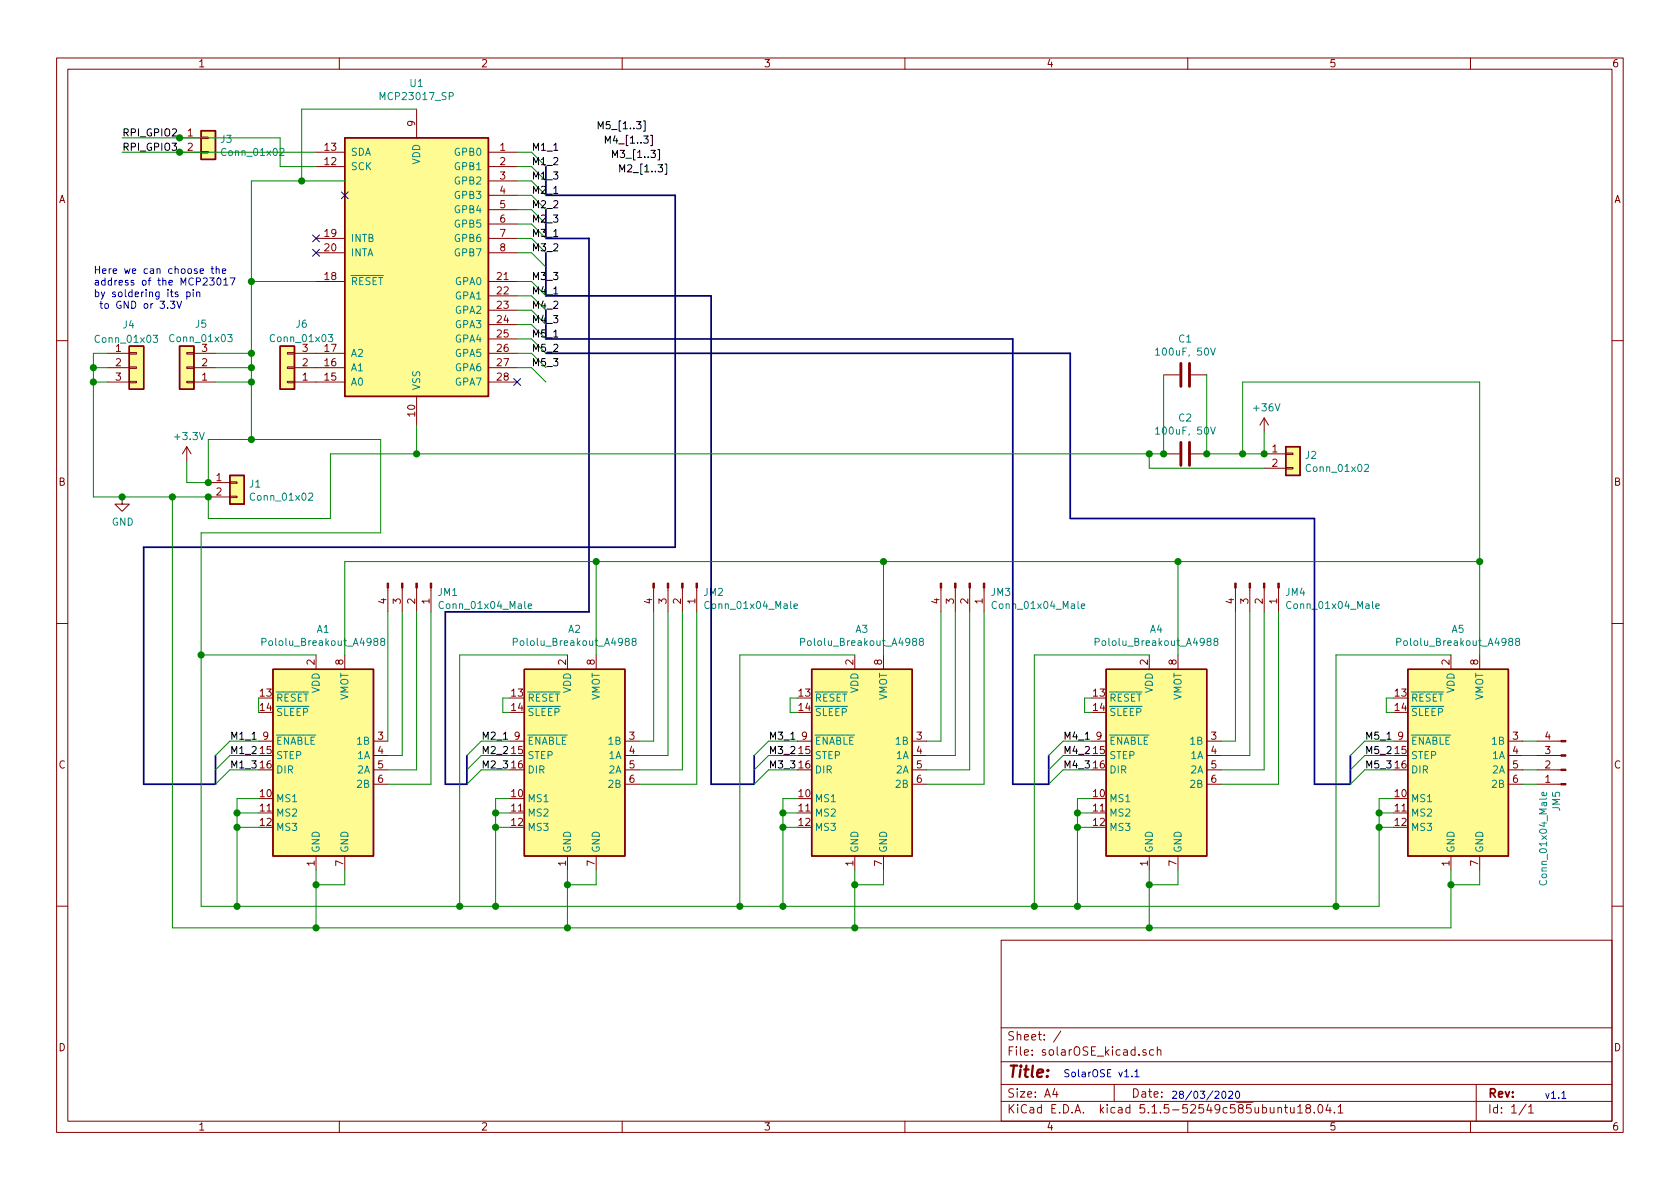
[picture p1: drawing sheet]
EESchema Schematic File Version 4
EELAYER 30 0
EELAYER END
$Descr A4 11693 8268
encoding utf-8
Sheet 1 1
Title ""
Date ""
Rev ""
Comp ""
Comment1 ""
Comment2 ""
Comment3 ""
Comment4 ""
$EndDescr
Wire Wire Line
	2200 1150 1950 1150
Wire Wire Line
	1950 1150 1950 950 
Wire Wire Line
	1750 1950 1750 2450
Wire Wire Line
	1750 1950 2200 1950
NoConn ~ 2200 1650
NoConn ~ 2200 1750
Wire Wire Line
	2900 2950 2900 3150
Connection ~ 2900 3150
Wire Wire Line
	1750 1950 1750 1250
Wire Wire Line
	1750 1250 2100 1250
Wire Wire Line
	2100 750  2900 750 
Connection ~ 1750 1950
Entry Wire Line
	3700 1150 3800 1250
Entry Wire Line
	3700 1250 3800 1350
Entry Wire Line
	3700 1350 3800 1450
Entry Wire Line
	3700 1450 3800 1550
Entry Wire Line
	3700 1550 3800 1650
Entry Wire Line
	3700 1650 3800 1750
Entry Wire Line
	3700 1750 3800 1850
Entry Wire Line
	3700 1950 3800 2050
Entry Wire Line
	3700 2050 3800 2150
Entry Wire Line
	3700 2150 3800 2250
Entry Wire Line
	3700 2250 3800 2350
Entry Wire Line
	3700 2350 3800 2450
Entry Wire Line
	3700 2450 3800 2550
Entry Wire Line
	3700 2550 3800 2650
Text Label 3700 1150 0    50   ~ 0
M1_2
Text Label 3700 1250 0    50   ~ 0
M1_3
Text Label 3700 1450 0    50   ~ 0
M2_2
Text Label 3700 1550 0    50   ~ 0
M2_3
Text Label 3700 1650 0    50   ~ 0
M3_1
Text Label 3700 1750 0    50   ~ 0
M3_2
Text Label 3700 1950 0    50   ~ 0
M3_3
Text Label 3700 2050 0    50   ~ 0
M4_1
Text Label 3700 2150 0    50   ~ 0
M4_2
Text Label 3700 2250 0    50   ~ 0
M4_3
Text Label 3700 2350 0    50   ~ 0
M5_1
Text Label 3700 2450 0    50   ~ 0
M5_2
Text Label 3700 2550 0    50   ~ 0
M5_3
Wire Wire Line
	3600 1150 3700 1150
Wire Wire Line
	3700 1250 3600 1250
Wire Wire Line
	3600 1350 3700 1350
Wire Wire Line
	3700 1450 3600 1450
Wire Wire Line
	3600 1550 3700 1550
Wire Wire Line
	3700 1650 3600 1650
Wire Wire Line
	3600 1750 3700 1750
Wire Wire Line
	3700 1950 3600 1950
Wire Wire Line
	3600 2050 3700 2050
Wire Wire Line
	3700 2150 3600 2150
Wire Wire Line
	3600 2250 3700 2250
Wire Wire Line
	3700 2350 3600 2350
Wire Wire Line
	3600 2450 3700 2450
Wire Wire Line
	3700 2550 3600 2550
Text Label 3700 1350 0    50   ~ 0
M2_1
Entry Wire Line
	3700 1050 3800 1150
Text Label 3700 1050 0    50   ~ 0
M1_1
NoConn ~ 3600 2650
Wire Wire Line
	3700 1050 3600 1050
Text Label 4300 1200 0    50   ~ 0
M2_[1..3]
Text Label 4250 1100 0    50   ~ 0
M3_[1..3]
Text Label 4200 1000 0    50   ~ 0
M4_[1..3]
Text Label 4150 900  0    50   ~ 0
M5_[1..3]
Text Label 850  950  0    50   ~ 0
RPI_GPIO2
Text Label 850  1050 0    50   ~ 0
RPI_GPIO3
Wire Wire Line
	850  1050 1250 1050
Wire Wire Line
	850  950  1250 950 
$Comp
L Connector_Generic:Conn_01x02 J3
U 1 1
P 1450 950
F 0 "J3" H 1530 942 50  0000 L CNN
F 1 "Conn_01x02" H 1530 851 50  0000 L CNN
F 2 "Connector_Wire:SolderWirePad_1x02_P3.81mm_Drill1mm" H 1450 950 50  0001 C CNN
F 3 "~" H 1450 950 50  0001 C CNN
	1    1450 950 
	1    0    0    -1  
$EndComp
Connection ~ 1250 950 
Wire Wire Line
	1250 950  1950 950 
Connection ~ 1250 1050
Wire Wire Line
	1250 1050 2200 1050
$Comp
L Driver_Motor:Pololu_Breakout_A4988 A?
U 1 1
P 2200 5250
AR Path="/5E522E89/5E865111" Ref="A?"  Part="1" 
AR Path="/5E562A79/5E865111" Ref="A?"  Part="1" 
AR Path="/5E58E78E/5E865111" Ref="A?"  Part="1" 
AR Path="/5E865111" Ref="A1"  Part="1" 
F 0 "A1" H 2250 6131 50  0000 C CNN
F 1 "Pololu_Breakout_A4988" H 2250 6040 50  0000 C CNN
F 2 "Module:Pololu_Breakout-16_15.2x20.3mm" H 2475 4500 50  0001 L CNN
F 3 "https://www.pololu.com/product/2980/pictures" H 2300 4950 50  0001 C CNN
	1    2200 5250
	1    0    0    -1  
$EndComp
$Comp
L Driver_Motor:Pololu_Breakout_A4988 A?
U 1 1
P 3950 5250
AR Path="/5E522E89/5E865117" Ref="A?"  Part="1" 
AR Path="/5E562A79/5E865117" Ref="A?"  Part="1" 
AR Path="/5E58E78E/5E865117" Ref="A?"  Part="1" 
AR Path="/5E865117" Ref="A2"  Part="1" 
F 0 "A2" H 4000 6131 50  0000 C CNN
F 1 "Pololu_Breakout_A4988" H 4000 6040 50  0000 C CNN
F 2 "Module:Pololu_Breakout-16_15.2x20.3mm" H 4225 4500 50  0001 L CNN
F 3 "https://www.pololu.com/product/2980/pictures" H 4050 4950 50  0001 C CNN
	1    3950 5250
	1    0    0    -1  
$EndComp
$Comp
L Driver_Motor:Pololu_Breakout_A4988 A?
U 1 1
P 5950 5250
AR Path="/5E522E89/5E86511D" Ref="A?"  Part="1" 
AR Path="/5E562A79/5E86511D" Ref="A?"  Part="1" 
AR Path="/5E58E78E/5E86511D" Ref="A?"  Part="1" 
AR Path="/5E86511D" Ref="A3"  Part="1" 
F 0 "A3" H 6000 6131 50  0000 C CNN
F 1 "Pololu_Breakout_A4988" H 6000 6040 50  0000 C CNN
F 2 "Module:Pololu_Breakout-16_15.2x20.3mm" H 6225 4500 50  0001 L CNN
F 3 "https://www.pololu.com/product/2980/pictures" H 6050 4950 50  0001 C CNN
	1    5950 5250
	1    0    0    -1  
$EndComp
$Comp
L Driver_Motor:Pololu_Breakout_A4988 A?
U 1 1
P 8000 5250
AR Path="/5E522E89/5E865123" Ref="A?"  Part="1" 
AR Path="/5E562A79/5E865123" Ref="A?"  Part="1" 
AR Path="/5E58E78E/5E865123" Ref="A?"  Part="1" 
AR Path="/5E865123" Ref="A4"  Part="1" 
F 0 "A4" H 8050 6131 50  0000 C CNN
F 1 "Pololu_Breakout_A4988" H 8050 6040 50  0000 C CNN
F 2 "Module:Pololu_Breakout-16_15.2x20.3mm" H 8275 4500 50  0001 L CNN
F 3 "https://www.pololu.com/product/2980/pictures" H 8100 4950 50  0001 C CNN
	1    8000 5250
	1    0    0    -1  
$EndComp
$Comp
L Driver_Motor:Pololu_Breakout_A4988 A?
U 1 1
P 10100 5250
AR Path="/5E522E89/5E865129" Ref="A?"  Part="1" 
AR Path="/5E562A79/5E865129" Ref="A?"  Part="1" 
AR Path="/5E58E78E/5E865129" Ref="A?"  Part="1" 
AR Path="/5E865129" Ref="A5"  Part="1" 
F 0 "A5" H 10150 6131 50  0000 C CNN
F 1 "Pololu_Breakout_A4988" H 10150 6040 50  0000 C CNN
F 2 "Module:Pololu_Breakout-16_15.2x20.3mm" H 10375 4500 50  0001 L CNN
F 3 "https://www.pololu.com/product/2980/pictures" H 10200 4950 50  0001 C CNN
	1    10100 5250
	1    0    0    -1  
$EndComp
Wire Wire Line
	1650 5750 1800 5750
Wire Wire Line
	1800 5650 1650 5650
Wire Wire Line
	1650 5650 1650 5750
Connection ~ 1650 5750
Wire Wire Line
	1650 5750 1650 6300
Wire Wire Line
	3450 5750 3450 6300
Connection ~ 1650 6300
Wire Wire Line
	3550 5750 3450 5750
Wire Wire Line
	3550 5650 3450 5650
Wire Wire Line
	3450 5650 3450 5750
Connection ~ 3450 5750
Wire Wire Line
	3550 5550 3450 5550
Wire Wire Line
	3450 5550 3450 5650
Connection ~ 3450 5650
Wire Wire Line
	5550 5550 5450 5550
Wire Wire Line
	5450 5550 5450 5650
Wire Wire Line
	5450 6300 5150 6300
Wire Wire Line
	5550 5650 5450 5650
Connection ~ 5450 5650
Wire Wire Line
	5450 5650 5450 5750
Wire Wire Line
	5550 5750 5450 5750
Connection ~ 5450 5750
Wire Wire Line
	5450 5750 5450 6300
Wire Wire Line
	7600 5550 7500 5550
Wire Wire Line
	7500 5550 7500 5650
Wire Wire Line
	7500 6300 7200 6300
Connection ~ 5450 6300
Wire Wire Line
	7600 5650 7500 5650
Connection ~ 7500 5650
Wire Wire Line
	7500 5650 7500 5750
Wire Wire Line
	7600 5750 7500 5750
Connection ~ 7500 5750
Wire Wire Line
	7500 5750 7500 6300
Wire Wire Line
	9700 5550 9600 5550
Wire Wire Line
	9600 5550 9600 5650
Wire Wire Line
	9600 6300 9300 6300
Connection ~ 7500 6300
Wire Wire Line
	9700 5650 9600 5650
Connection ~ 9600 5650
Wire Wire Line
	9600 5650 9600 5750
Wire Wire Line
	9700 5750 9600 5750
Connection ~ 9600 5750
Wire Wire Line
	9600 5750 9600 6300
Wire Wire Line
	2200 6450 2200 6150
Wire Wire Line
	2400 6050 2400 6150
Wire Wire Line
	2400 6150 2200 6150
Connection ~ 2200 6150
Wire Wire Line
	2200 6150 2200 6050
Wire Wire Line
	2200 4550 1400 4550
Wire Wire Line
	1400 4550 1400 6300
Wire Wire Line
	1400 6300 1650 6300
$Comp
L Connector:Conn_01x04_Male JM?
U 1 1
P 2900 4050
AR Path="/5E522E89/5E865167" Ref="JM?"  Part="1" 
AR Path="/5E562A79/5E865167" Ref="JM?"  Part="1" 
AR Path="/5E58E78E/5E865167" Ref="JM?"  Part="1" 
AR Path="/5E865167" Ref="JM1"  Part="1" 
F 0 "JM1" V 2962 4194 50  0000 L CNN
F 1 "Conn_01x04_Male" V 3053 4194 50  0000 L CNN
F 2 "Connector_Wire:SolderWirePad_1x04_P6.35mm_Drill2mm" H 2900 4050 50  0001 C CNN
F 3 "~" H 2900 4050 50  0001 C CNN
	1    2900 4050
	0    1    1    0   
$EndComp
$Comp
L Connector:Conn_01x04_Male JM?
U 1 1
P 4750 4050
AR Path="/5E522E89/5E86516D" Ref="JM?"  Part="1" 
AR Path="/5E562A79/5E86516D" Ref="JM?"  Part="1" 
AR Path="/5E58E78E/5E86516D" Ref="JM?"  Part="1" 
AR Path="/5E86516D" Ref="JM2"  Part="1" 
F 0 "JM2" V 4812 4194 50  0000 L CNN
F 1 "Conn_01x04_Male" V 4903 4194 50  0000 L CNN
F 2 "Connector_Wire:SolderWirePad_1x04_P6.35mm_Drill2mm" H 4750 4050 50  0001 C CNN
F 3 "~" H 4750 4050 50  0001 C CNN
	1    4750 4050
	0    1    1    0   
$EndComp
$Comp
L Connector:Conn_01x04_Male JM?
U 1 1
P 6750 4050
AR Path="/5E522E89/5E865173" Ref="JM?"  Part="1" 
AR Path="/5E562A79/5E865173" Ref="JM?"  Part="1" 
AR Path="/5E58E78E/5E865173" Ref="JM?"  Part="1" 
AR Path="/5E865173" Ref="JM3"  Part="1" 
F 0 "JM3" V 6812 4194 50  0000 L CNN
F 1 "Conn_01x04_Male" V 6903 4194 50  0000 L CNN
F 2 "Connector_Wire:SolderWirePad_1x04_P6.35mm_Drill2mm" H 6750 4050 50  0001 C CNN
F 3 "~" H 6750 4050 50  0001 C CNN
	1    6750 4050
	0    1    1    0   
$EndComp
$Comp
L Connector:Conn_01x04_Male JM?
U 1 1
P 8800 4050
AR Path="/5E522E89/5E865179" Ref="JM?"  Part="1" 
AR Path="/5E562A79/5E865179" Ref="JM?"  Part="1" 
AR Path="/5E58E78E/5E865179" Ref="JM?"  Part="1" 
AR Path="/5E865179" Ref="JM4"  Part="1" 
F 0 "JM4" V 8862 4194 50  0000 L CNN
F 1 "Conn_01x04_Male" V 8953 4194 50  0000 L CNN
F 2 "Connector_Wire:SolderWirePad_1x04_P6.35mm_Drill2mm" H 8800 4050 50  0001 C CNN
F 3 "~" H 8800 4050 50  0001 C CNN
	1    8800 4050
	0    1    1    0   
$EndComp
Wire Wire Line
	2700 5150 2700 4250
Wire Wire Line
	2800 4250 2800 5250
Wire Wire Line
	2800 5250 2700 5250
Wire Wire Line
	2900 4250 2900 5350
Wire Wire Line
	2900 5350 2700 5350
Wire Wire Line
	3000 4250 3000 5450
Wire Wire Line
	3000 5450 2700 5450
Wire Wire Line
	10600 5150 10700 5150
Wire Wire Line
	10600 5250 10700 5250
Wire Wire Line
	10600 5350 10700 5350
Wire Wire Line
	10600 5450 10700 5450
Wire Wire Line
	9700 4850 9650 4850
Wire Wire Line
	9650 4850 9650 4950
Wire Wire Line
	9650 4950 9700 4950
Wire Wire Line
	10100 4550 9300 4550
Wire Wire Line
	9300 4550 9300 6300
Connection ~ 9300 6300
Wire Wire Line
	9300 6300 7500 6300
Wire Wire Line
	10100 6450 10100 6150
Connection ~ 2200 6450
Wire Wire Line
	10300 6050 10300 6150
Wire Wire Line
	10300 6150 10100 6150
Connection ~ 10100 6150
Wire Wire Line
	10100 6150 10100 6050
Wire Wire Line
	8600 4250 8600 5150
Wire Wire Line
	8600 5150 8500 5150
Wire Wire Line
	8700 4250 8700 5250
Wire Wire Line
	8700 5250 8500 5250
Wire Wire Line
	8800 4250 8800 5350
Wire Wire Line
	8800 5350 8500 5350
Wire Wire Line
	8900 4250 8900 5450
Wire Wire Line
	8900 5450 8500 5450
Wire Wire Line
	6450 5150 6550 5150
Wire Wire Line
	6550 5150 6550 4250
Wire Wire Line
	6450 5250 6650 5250
Wire Wire Line
	6650 5250 6650 4250
Wire Wire Line
	6450 5350 6750 5350
Wire Wire Line
	6750 5350 6750 4250
Wire Wire Line
	6450 5450 6850 5450
Wire Wire Line
	6850 5450 6850 4250
Wire Wire Line
	7600 4850 7550 4850
Wire Wire Line
	7550 4850 7550 4950
Wire Wire Line
	7550 4950 7600 4950
Wire Wire Line
	5550 4850 5500 4850
Wire Wire Line
	5500 4850 5500 4950
Wire Wire Line
	5500 4950 5550 4950
Wire Wire Line
	4550 4250 4550 5150
Wire Wire Line
	4550 5150 4450 5150
Wire Wire Line
	4450 5250 4650 5250
Wire Wire Line
	4650 5250 4650 4250
Wire Wire Line
	4750 4250 4750 5350
Wire Wire Line
	4750 5350 4450 5350
Wire Wire Line
	4450 5450 4850 5450
Wire Wire Line
	4850 5450 4850 4250
Wire Wire Line
	3550 4850 3500 4850
Wire Wire Line
	3500 4850 3500 4950
Wire Wire Line
	3500 4950 3550 4950
Wire Wire Line
	3950 6050 3950 6150
Wire Wire Line
	4150 6050 4150 6150
Wire Wire Line
	4150 6150 3950 6150
Connection ~ 3950 6150
Wire Wire Line
	3950 6150 3950 6450
Connection ~ 5950 6450
Wire Wire Line
	5950 6450 8000 6450
Wire Wire Line
	8000 6050 8000 6150
Connection ~ 8000 6450
Wire Wire Line
	8000 6450 10100 6450
Wire Wire Line
	8200 6050 8200 6150
Wire Wire Line
	8200 6150 8000 6150
Connection ~ 8000 6150
Wire Wire Line
	8000 6150 8000 6450
Wire Wire Line
	8000 4550 7200 4550
Wire Wire Line
	7200 4550 7200 6300
Connection ~ 7200 6300
Wire Wire Line
	7200 6300 5450 6300
Wire Wire Line
	5950 4550 5150 4550
Wire Wire Line
	5150 4550 5150 6300
Connection ~ 5150 6300
Wire Wire Line
	5150 6300 3450 6300
Wire Wire Line
	3950 4550 3200 4550
Wire Wire Line
	3200 4550 3200 6300
Connection ~ 3200 6300
Connection ~ 3450 6300
Connection ~ 3950 6450
Wire Wire Line
	3950 6450 5950 6450
Wire Wire Line
	3200 6300 3450 6300
Wire Wire Line
	2200 6450 3950 6450
Wire Wire Line
	1650 6300 3200 6300
Wire Wire Line
	2400 3900 2400 4550
Wire Wire Line
	2400 3900 4150 3900
Wire Wire Line
	4150 3900 4150 4550
Wire Wire Line
	4150 3900 6150 3900
Wire Wire Line
	6150 3900 6150 4550
Connection ~ 4150 3900
Wire Wire Line
	6150 3900 8200 3900
Wire Wire Line
	8200 3900 8200 4550
Connection ~ 6150 3900
Wire Wire Line
	8200 3900 10300 3900
Wire Wire Line
	10300 3900 10300 4550
Connection ~ 8200 3900
Entry Wire Line
	5350 5150 5250 5250
Entry Wire Line
	5350 5250 5250 5350
Entry Wire Line
	5350 5350 5250 5450
Wire Wire Line
	5350 5150 5550 5150
Wire Wire Line
	5550 5250 5350 5250
Wire Wire Line
	5350 5350 5550 5350
Text Label 5350 5150 0    50   ~ 0
M3_1
Text Label 5350 5250 0    50   ~ 0
M3_2
Text Label 5350 5350 0    50   ~ 0
M3_3
Entry Wire Line
	3350 5150 3250 5250
Entry Wire Line
	3350 5250 3250 5350
Entry Wire Line
	3350 5350 3250 5450
Wire Wire Line
	3350 5150 3550 5150
Wire Wire Line
	3550 5250 3350 5250
Wire Wire Line
	3350 5350 3550 5350
Text Label 3350 5150 0    50   ~ 0
M2_1
Text Label 3350 5250 0    50   ~ 0
M2_2
Text Label 3350 5350 0    50   ~ 0
M2_3
Entry Wire Line
	1600 5150 1500 5250
Entry Wire Line
	1600 5250 1500 5350
Entry Wire Line
	1600 5350 1500 5450
Wire Wire Line
	1600 5150 1800 5150
Wire Wire Line
	1800 5250 1600 5250
Wire Wire Line
	1600 5350 1800 5350
Text Label 1600 5150 0    50   ~ 0
M1_1
Text Label 1600 5250 0    50   ~ 0
M1_2
Text Label 1600 5350 0    50   ~ 0
M1_3
Entry Wire Line
	7400 5150 7300 5250
Entry Wire Line
	7400 5250 7300 5350
Entry Wire Line
	7400 5350 7300 5450
Wire Wire Line
	7400 5150 7600 5150
Wire Wire Line
	7600 5250 7400 5250
Wire Wire Line
	7400 5350 7600 5350
Text Label 7400 5150 0    50   ~ 0
M4_1
Text Label 7400 5250 0    50   ~ 0
M4_2
Text Label 7400 5350 0    50   ~ 0
M4_3
Entry Wire Line
	9500 5150 9400 5250
Entry Wire Line
	9500 5250 9400 5350
Entry Wire Line
	9500 5350 9400 5450
Wire Wire Line
	9500 5150 9700 5150
Wire Wire Line
	9700 5250 9500 5250
Wire Wire Line
	9500 5350 9700 5350
Text Label 9500 5150 0    50   ~ 0
M5_1
Text Label 9500 5250 0    50   ~ 0
M5_2
Text Label 9500 5350 0    50   ~ 0
M5_3
Wire Wire Line
	1800 5550 1650 5550
Wire Wire Line
	1650 5550 1650 5650
Connection ~ 1650 5650
Wire Wire Line
	1800 4950 1800 4850
Wire Wire Line
	5950 6050 5950 6150
Wire Wire Line
	6150 6050 6150 6150
Wire Wire Line
	6150 6150 5950 6150
Connection ~ 5950 6150
Wire Wire Line
	5950 6150 5950 6450
Wire Wire Line
	1750 3050 2650 3050
Wire Wire Line
	2100 750  2100 1250
Connection ~ 2100 1250
Wire Wire Line
	2100 1250 2400 1250
$Comp
L Interface_Expansion:MCP23017_SP U1
U 1 1
P 2900 1850
F 0 "U1" H 2900 3131 50  0000 C CNN
F 1 "MCP23017_SP" H 2900 3040 50  0000 C CNN
F 2 "Package_DIP:DIP-28_W7.62mm" H 3100 850 50  0001 L CNN
F 3 "http://ww1.microchip.com/downloads/en/DeviceDoc/20001952C.pdf" H 3100 750 50  0001 L CNN
	1    2900 1850
	1    0    0    -1  
$EndComp
$Comp
L power:+3.3V #PWR0102
U 1 1
P 1300 3200
F 0 "#PWR0102" H 1300 3050 50  0001 C CNN
F 1 "+3.3V" H 1315 3373 50  0000 C CNN
F 2 "" H 1300 3200 50  0001 C CNN
F 3 "" H 1300 3200 50  0001 C CNN
	1    1300 3200
	1    0    0    -1  
$EndComp
$Comp
L power:GND #PWR0101
U 1 1
P 850 3450
F 0 "#PWR0101" H 850 3200 50  0001 C CNN
F 1 "GND" H 855 3277 50  0000 C CNN
F 2 "" H 850 3450 50  0001 C CNN
F 3 "" H 850 3450 50  0001 C CNN
	1    850  3450
	1    0    0    -1  
$EndComp
Wire Wire Line
	1200 3450 1450 3450
Connection ~ 1450 3350
Wire Wire Line
	1450 3350 1450 3050
Wire Wire Line
	1300 3350 1300 3200
Wire Wire Line
	1450 3350 1300 3350
$Comp
L Connector_Generic:Conn_01x02 J1
U 1 1
P 1650 3350
F 0 "J1" H 1730 3342 50  0000 L CNN
F 1 "Conn_01x02" H 1730 3251 50  0000 L CNN
F 2 "Connector_Wire:SolderWirePad_1x02_P3.81mm_Drill1mm" H 1650 3350 50  0001 C CNN
F 3 "~" H 1650 3350 50  0001 C CNN
	1    1650 3350
	1    0    0    -1  
$EndComp
Wire Wire Line
	1450 3450 1450 3600
Wire Wire Line
	1450 3600 2300 3600
Wire Wire Line
	2300 3600 2300 3150
Connection ~ 1450 3450
Wire Wire Line
	2300 3150 2900 3150
Connection ~ 1750 3050
$Comp
L Connector_Generic:Conn_01x02 J2
U 1 1
P 9000 3150
F 0 "J2" H 9080 3142 50  0000 L CNN
F 1 "Conn_01x02" H 9080 3051 50  0000 L CNN
F 2 "Connector_Wire:SolderWirePad_1x02_P7.62mm_Drill2mm" H 9000 3150 50  0001 C CNN
F 3 "~" H 9000 3150 50  0001 C CNN
	1    9000 3150
	1    0    0    -1  
$EndComp
$Comp
L Device:C C1
U 1 1
P 8250 2600
F 0 "C1" V 7998 2600 50  0000 C CNN
F 1 "100uF, 50V" V 8089 2600 50  0000 C CNN
F 2 "Capacitor_THT:CP_Radial_D8.0mm_P3.50mm" H 8288 2450 50  0001 C CNN
F 3 "~" H 8250 2600 50  0001 C CNN
	1    8250 2600
	0    1    1    0   
$EndComp
$Comp
L Device:C C2
U 1 1
P 8250 3150
F 0 "C2" V 7998 3150 50  0000 C CNN
F 1 "100uF, 50V" V 8089 3150 50  0000 C CNN
F 2 "Capacitor_THT:CP_Radial_D8.0mm_P3.50mm" H 8288 3000 50  0001 C CNN
F 3 "~" H 8250 3150 50  0001 C CNN
	1    8250 3150
	0    1    1    0   
$EndComp
Wire Wire Line
	8800 3150 8650 3150
Wire Wire Line
	8400 3150 8400 2600
Connection ~ 8400 3150
Wire Wire Line
	8100 2600 8100 3150
Wire Wire Line
	8100 3150 8000 3150
Connection ~ 8100 3150
Wire Wire Line
	8800 3250 8000 3250
Wire Wire Line
	8000 3250 8000 3150
Connection ~ 8000 3150
Wire Wire Line
	8650 3150 8650 2650
Connection ~ 8650 3150
Wire Wire Line
	8650 3150 8400 3150
$Comp
L power:+36V #PWR0103
U 1 1
P 8800 3000
F 0 "#PWR0103" H 8800 2850 50  0001 C CNN
F 1 "+36V" H 8815 3173 50  0000 C CNN
F 2 "" H 8800 3000 50  0001 C CNN
F 3 "" H 8800 3000 50  0001 C CNN
	1    8800 3000
	1    0    0    -1  
$EndComp
Wire Wire Line
	8800 3150 8800 3000
Connection ~ 8800 3150
Wire Wire Line
	8650 2650 10300 2650
Wire Wire Line
	10300 2650 10300 3900
Connection ~ 10300 3900
$Comp
L Connector:Conn_01x04_Male JM?
U 1 1
P 10900 5350
AR Path="/5E522E89/5EE60915" Ref="JM?"  Part="1" 
AR Path="/5E562A79/5EE60915" Ref="JM?"  Part="1" 
AR Path="/5E58E78E/5EE60915" Ref="JM?"  Part="1" 
AR Path="/5EE60915" Ref="JM5"  Part="1" 
F 0 "JM5" V 10962 5494 50  0000 L CNN
F 1 "Conn_01x04_Male" V 11053 5494 50  0000 L CNN
F 2 "Connector_Wire:SolderWirePad_1x04_P6.35mm_Drill2mm" H 10900 5350 50  0001 C CNN
F 3 "~" H 10900 5350 50  0001 C CNN
	1    10900 5350
	-1   0    0    1   
$EndComp
Wire Wire Line
	2650 3050 2650 3700
Wire Wire Line
	2650 3700 1400 3700
Wire Wire Line
	1400 3700 1400 4550
Connection ~ 1400 4550
Wire Wire Line
	1200 3450 1200 6450
Wire Wire Line
	1200 6450 2200 6450
Connection ~ 1200 3450
Wire Wire Line
	2900 3150 8000 3150
Wire Bus Line
	4700 1350 4700 3800
Wire Bus Line
	4700 3800 1000 3800
Wire Bus Line
	1000 3800 1000 5450
Wire Bus Line
	1000 5450 1500 5450
Wire Bus Line
	4100 1650 4100 4250
Wire Bus Line
	4100 4250 3100 4250
Wire Bus Line
	3100 4250 3100 5450
Wire Bus Line
	3100 5450 3250 5450
Wire Bus Line
	3800 1650 4100 1650
Wire Bus Line
	3800 1350 4700 1350
Wire Bus Line
	4950 2050 4950 5450
Wire Bus Line
	4950 5450 5250 5450
Wire Bus Line
	3800 2050 4950 2050
Wire Bus Line
	7050 2350 7050 5450
Wire Bus Line
	7050 5450 7300 5450
Wire Bus Line
	3800 2350 7050 2350
Wire Bus Line
	7450 2450 7450 3600
Wire Bus Line
	7450 3600 9150 3600
Wire Bus Line
	9150 3600 9150 5450
Wire Bus Line
	9150 5450 9400 5450
Wire Bus Line
	3800 2450 7450 2450
NoConn ~ 2400 1350
Text Notes 650  2150 0    50   ~ 0
Here we can choose the \naddress of the MCP23017 \nby soldering its pin\n to GND or 3.3V
Wire Wire Line
	1450 3050 1750 3050
Wire Wire Line
	850  3450 1200 3450
$Comp
L Connector_Generic:Conn_01x03 J5
U 1 1
P 1300 2550
F 0 "J5" H 1200 2250 50  0000 C CNN
F 1 "Conn_01x03" H 1200 2350 50  0000 C CNN
F 2 "Connector_Wire:SolderWirePad_1x03_P3.81mm_Drill1.2mm" H 1300 2550 50  0001 C CNN
F 3 "~" H 1300 2550 50  0001 C CNN
	1    1300 2550
	-1   0    0    1   
$EndComp
$Comp
L Connector_Generic:Conn_01x03 J4
U 1 1
P 950 2550
F 0 "J4" H 850 2850 50  0000 L CNN
F 1 "Conn_01x03" H 650 2750 50  0000 L CNN
F 2 "Connector_Wire:SolderWirePad_1x03_P3.81mm_Drill1.2mm" H 950 2550 50  0001 C CNN
F 3 "~" H 950 2550 50  0001 C CNN
	1    950  2550
	1    0    0    -1  
$EndComp
Wire Wire Line
	1500 2450 1750 2450
Connection ~ 1750 2450
Wire Wire Line
	1750 2450 1750 2550
Wire Wire Line
	1750 2550 1500 2550
Connection ~ 1750 2550
Wire Wire Line
	1750 2550 1750 2650
Wire Wire Line
	1500 2650 1750 2650
Connection ~ 1750 2650
Wire Wire Line
	1750 2650 1750 3050
$Comp
L Connector_Generic:Conn_01x03 J6
U 1 1
P 2000 2550
F 0 "J6" H 1900 2250 50  0000 C CNN
F 1 "Conn_01x03" H 1900 2350 50  0000 C CNN
F 2 "Connector_Wire:SolderWirePad_1x03_P3.81mm_Drill1.2mm" H 2000 2550 50  0001 C CNN
F 3 "~" H 2000 2550 50  0001 C CNN
	1    2000 2550
	-1   0    0    1   
$EndComp
Wire Wire Line
	750  2450 650  2450
Wire Wire Line
	650  2450 650  2550
Wire Wire Line
	650  3450 850  3450
Connection ~ 850  3450
Wire Wire Line
	750  2550 650  2550
Connection ~ 650  2550
Wire Wire Line
	650  2550 650  2650
Wire Wire Line
	650  2650 750  2650
Connection ~ 650  2650
Wire Wire Line
	650  2650 650  3450
Wire Bus Line
	9400 5250 9400 5450
Wire Bus Line
	7300 5250 7300 5450
Wire Bus Line
	1500 5250 1500 5450
Wire Bus Line
	3250 5250 3250 5450
Wire Bus Line
	5250 5250 5250 5450
Wire Bus Line
	3800 2150 3800 2350
Wire Bus Line
	3800 1750 3800 2050
Wire Bus Line
	3800 1450 3800 1650
Wire Bus Line
	3800 1150 3800 1350
Text Notes 7400 7500 0    50   ~ 0
SolarOSE v1.1
Text Notes 8150 7650 0    50   ~ 0
28/03/2020
Text Notes 10750 7650 0    50   ~ 0
v1.1
$EndSCHEMATC
